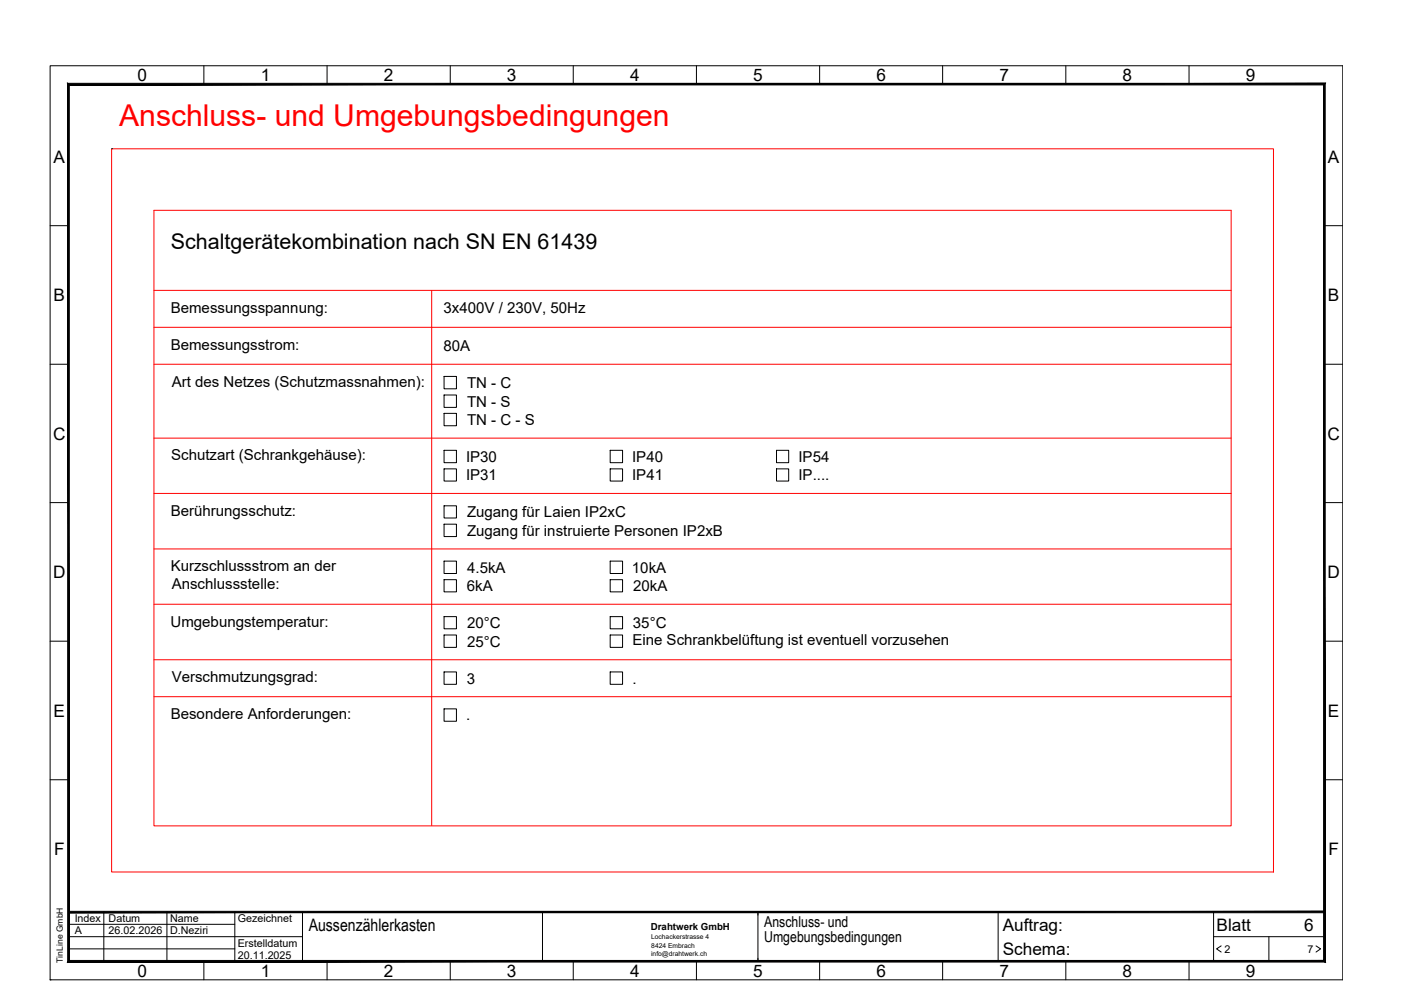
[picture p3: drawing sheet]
<svg xmlns="http://www.w3.org/2000/svg" width="297mm" height="210mm" viewBox="0 0 297 210" stroke-linecap="round" stroke-linejoin="round" font-family="sans-serif">
<g fill="none" stroke="#000" stroke-width=".21">
<path d="M10.6 13.9h274.1v193.8h-274.1zM43.2 13.9v3.9M69.3 13.9v3.9M95.5 13.9v3.9M121.5 13.9v3.9M147.7 13.9v3.9M173.8 13.9v3.9M199.9 13.9v3.9M226 13.9v3.9M252.1 13.9v3.9M23.7 31.6h.1M10.6 47.9h3.9"/>
<path d="M280.8 47.9h3.9M10.6 77.2h3.9M94.1 79.8h2.7v2.6h-2.7zM280.8 77.2h3.9M94.1 83.7h2.7v2.7h-2.7zM94.1 95.5h2.7v2.6h-2.7zM94.1 99.4h2.7v2.6h-2.7zM94.1 87.6h2.7v2.7h-2.7zM129.4 95.5h2.6v2.6h-2.6zM129.4 99.4h2.6v2.6h-2.6zM164.6 95.5h2.6v2.6h-2.6zM164.6 99.4h2.6v2.6h-2.6z"/>
<path d="M10.6 106.6h3.9M94.1 107.2h2.7v2.6h-2.7zM94.1 111.1h2.7v2.7h-2.7zM94.1 119h2.7v2.6h-2.7zM129.4 119h2.6v2.6h-2.6zM280.8 106.6h3.9M10.6 135.9h3.9M94.1 122.9h2.7v2.6h-2.7zM94.1 130.7h2.7v2.6h-2.7zM94.1 134.6h2.7v2.7h-2.7zM129.4 122.9h2.6v2.6h-2.6zM129.4 130.7h2.6v2.6h-2.6z"/>
<path d="M129.4 134.6h2.6v2.7h-2.6zM280.8 135.9h3.9M94.1 142.5h2.7v2.6h-2.7zM94.1 150.3h2.7v2.6h-2.7zM129.4 142.5h2.6v2.6h-2.6zM10.6 165.3h3.9M280.8 165.3h3.9M14.5 198.6h49.6M14.5 196h35.3M22 193.4v10.4M35.4 193.4v10.4M49.8 193.4v10.4"/>
<path d="M64.1 193.4v10.4M115 193.4v10.4M115.7 193.4h-.7v.6M160.1 193.4h.6v10.4M211.6 193.4v10.4M257.3 198.6h23.5M257.3 193.4v10.4M269 198.6v5.2M10.6 207.7h.1M14.5 201.2h35.3M43.2 203.8v3.9M69.3 203.8v3.9"/>
<path d="M95.5 203.8v3.9M115 203.2v.6h.7M121.5 203.8v3.9M147.7 203.8v3.9M160.7 203.2v.6h-.6M173.8 203.8v3.9M199.9 203.8v3.9M226 203.8v3.9M252.1 203.8v3.9M258.9 200.5l-1 .7 1 .7M279 200.5l1 .7-1 .7"/>
</g>
<g fill="#000" stroke="#000" stroke-width=".21">
<path d="M14.7 18h265.9l.4-.3zM14.4 17.7h266.6l-266.3 .3zM14.4 17.7l.3 185.9v-185.6zM14.4 17.7l.3 185.9-.3 .4zM14.7 203.6l-.3 .4 266.2-.4zM14.4 204l266.2-.4 .4 .4zM280.6 18v185.6l.4 .4zM280.6 18l.4-.3v186.3z"/>
<path d="M14.5 193.2v.3l266.3-.3zM14.5 193.5l266.3-.3v.3z"/>
</g>
<path d="M23.7 31.6h246.3v153.3h-246.3zM32.6 44.6h228.4v130.5h-228.4zM32.6 61.6h228.4M32.6 69.4h228.4M32.6 77.2h228.4M91.5 61.6v113.4M32.6 92.9h228.4M32.6 116.4h228.4M32.6 104.6h228.4M32.6 128.1h228.4M32.6 139.9h228.4M32.6 147.7h228.4" fill="none" stroke="#f00" stroke-width=".21"/>
<text font-size="6.4" fill="#f00" x="25.3" y="26.6">Anschluss- und Umgebungsbedingungen</text>
<text font-size="4.6" x="36.2" y="52.7">Schaltgerätekombination nach SN EN 61439</text>
<g font-size="3.6">
<text x="29.2" y="17.2">0</text>
<text x="55.3" y="17.2">1</text>
<text x="81.4" y="17.2">2</text>
<text x="107.5" y="17.2">3</text>
<text x="133.6" y="17.2">4</text>
<text x="159.7" y="17.2">5</text>
<text x="185.8" y="17.2">6</text>
<text x="211.9" y="17.2">7</text>
<text x="238" y="17.2">8</text>
<text x="264.1" y="17.2">9</text>
<text x="11.3" y="34.5">A</text>
<text x="281.5" y="34.5">A</text>
<text x="11.3" y="63.9">B</text>
<text x="281.5" y="63.9">B</text>
<text x="11.3" y="93.2">C</text>
<text x="281.4" y="93.2">C</text>
<text x="11.3" y="122.6">D</text>
<text x="281.4" y="122.6">D</text>
<text x="11.3" y="151.9">E</text>
<text x="281.5" y="151.9">E</text>
<text x="11.5" y="181.3">F</text>
<text x="281.6" y="181.3">F</text>
<text x="65.4" y="197.3">Aussenzählerkasten</text>
<text x="212.6" y="197.3">Auftrag:</text>
<text x="257.9" y="197.3">Blatt</text>
<text x="276.5" y="197.3">6</text>
<text x="212.6" y="202.5">Schema:</text>
<text x="29.2" y="207.1">0</text>
<text x="55.3" y="207.1">1</text>
<text x="81.4" y="207.1">2</text>
<text x="107.5" y="207.1">3</text>
<text x="133.6" y="207.1">4</text>
<text x="159.7" y="207.1">5</text>
<text x="185.8" y="207.1">6</text>
<text x="211.9" y="207.1">7</text>
<text x="238" y="207.1">8</text>
<text x="264.1" y="207.1">9</text>
</g>
<g font-size="3.2">
<text x="36.2" y="66.3">Bemessungsspannung:</text>
<text x="94" y="66.4">3x400V / 230V, 50Hz</text>
<text x="36.2" y="74.1">Bemessungsstrom:</text>
<text x="94" y="74.4">80A</text>
<text x="36.4" y="82">Art des Netzes (Schutzmassnahmen):</text>
<text x="99" y="82.3">TN - C</text>
<text x="99" y="86.2">TN - S</text>
<text x="99" y="90.1">TN - C - S</text>
<text x="36.3" y="97.6">Schutzart (Schrankgehäuse):</text>
<text x="98.8" y="97.9">IP30</text>
<text x="98.8" y="101.8">IP31</text>
<text x="134" y="97.9">IP40</text>
<text x="134" y="101.9">IP41</text>
<text x="169.3" y="97.9">IP54</text>
<text x="169.3" y="101.9">IP....</text>
<text x="36.2" y="109.4">Berührungsschutz:</text>
<text x="99" y="109.7">Zugang für Laien IP2xC</text>
<text x="99" y="113.6">Zugang für instruierte Personen IP2xB</text>
<text x="36.2" y="121.1">Kurzschlussstrom an der</text>
<text x="36.4" y="124.9">Anschlussstelle:</text>
<text x="99" y="125.3">6kA</text>
<text x="99.1" y="121.4">4.5kA</text>
<text x="134" y="121.4">10kA</text>
<text x="134.2" y="125.3">20kA</text>
<text x="36.2" y="132.9">Umgebungstemperatur:</text>
<text x="99" y="133.2">20°C</text>
<text x="99" y="137.1">25°C</text>
<text x="134.1" y="136.8">Eine Schrankbelüftung ist eventuell vorzusehen</text>
<text x="134.2" y="133.2">35°C</text>
<text x="36.4" y="144.6">Verschmutzungsgrad:</text>
<text x="99" y="144.9">3</text>
<text x="134.1" y="144.9">.</text>
<text x="36.2" y="152.5">Besondere Anforderungen:</text>
<text x="98.8" y="152.8">.</text>
<text x="162" y="196.4">Anschluss- und</text>
<text x="162" y="199.8">Umgebungsbedingungen</text>
</g>
<g font-size="2.3">
<text x="15.8" y="195.5">Index</text>
<text x="23" y="195.5">Datum</text>
<text x="36.1" y="195.5">Name</text>
<text x="50.4" y="195.5">Gezeichnet</text>
<text x="15.8" y="198.1">A</text>
<text x="23" y="198.1">26.02.2026</text>
<text x="36.1" y="198.1">D.Neziri</text>
<text x="50.4" y="203.3">20.11.2025</text>
<text x="50.4" y="200.7">Erstelldatum</text>
<text x="259.6" y="202">2</text>
<text x="277.2" y="202">7</text>
</g>
<text font-size="2.1" x="138" y="197.2">Drahtwerk GmbH</text>
<text font-size="1.8" x="13.3" y="204.1" transform="rotate(-90 13.3 204.1)">TinLine GmbH</text>
<g font-size="1.4">
<text x="138" y="199.2">Lochackerstrasse 4</text>
<text x="138" y="202.8">info@drahtwerk.ch</text>
<text x="138.1" y="201">8424 Embrach</text>
</g>
</svg>
